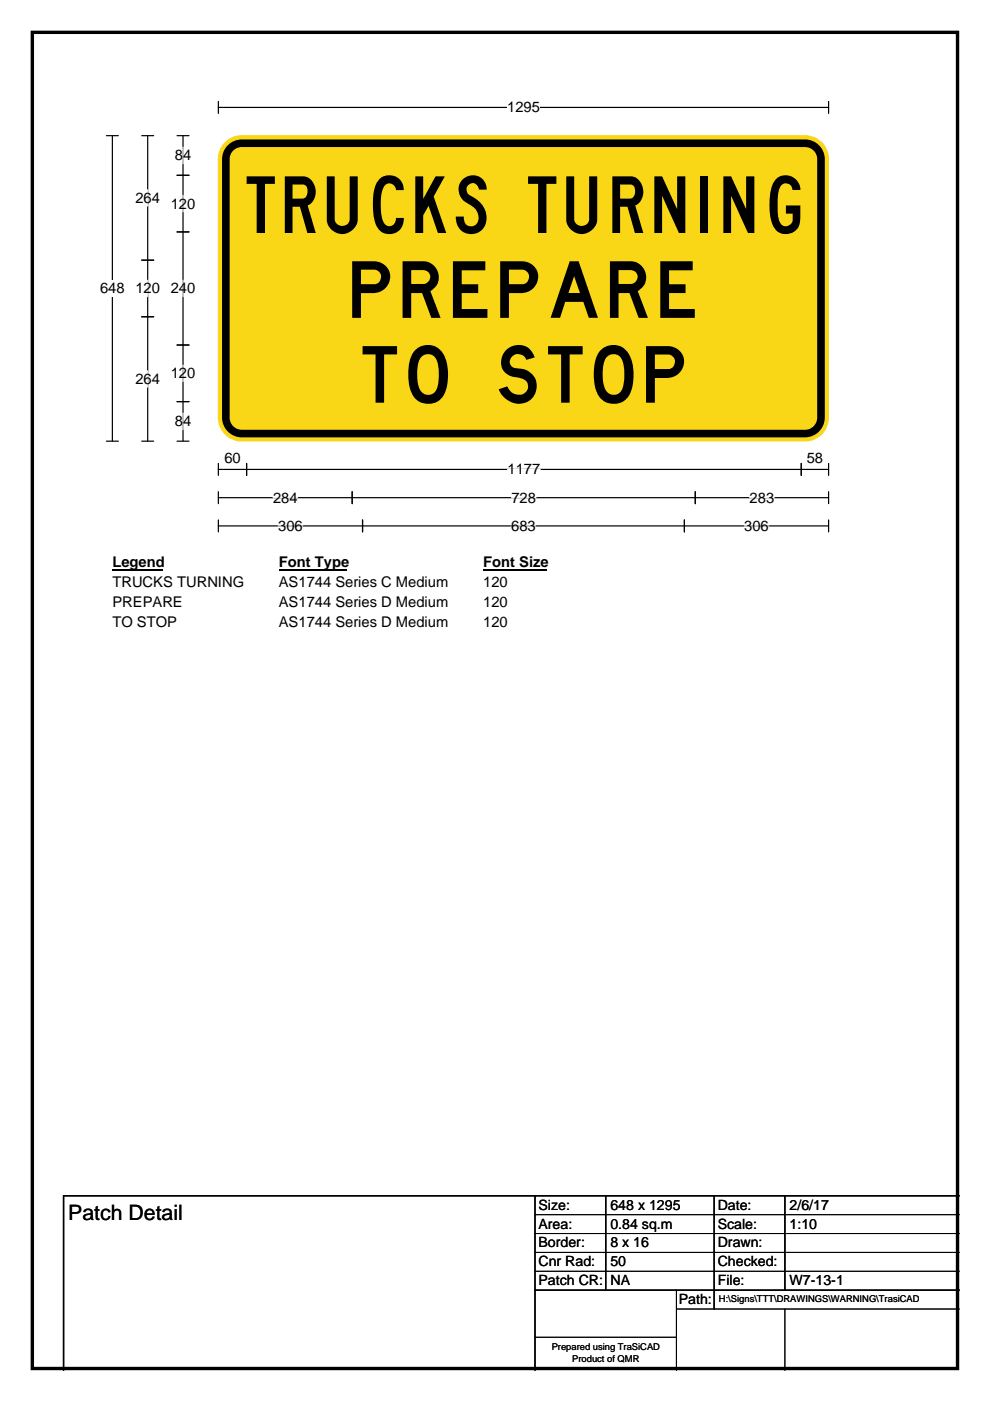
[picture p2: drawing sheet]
<svg xmlns="http://www.w3.org/2000/svg" width="210mm" height="297mm" viewBox="0 0 210 297" stroke-linecap="round" stroke-linejoin="round" font-family="sans-serif">
<path d="M6.9 6.9h196.2v283.3h-196.2z" fill="none" stroke="#000" stroke-width=".72"/>
<path d="M46.3 22.8h129.4M46.3 21.5v2.5M175.7 21.5v2.5" fill="none" stroke="#000" stroke-width=".25"/>
<path d="M107.6 21h6.9v3.5h-6.9z" fill="#fff"/>
<g fill="none" stroke="#000" stroke-width=".25">
<path d="M22.6 28.8h2.5M23.8 28.8v64.7M22.6 93.5h2.5M46.3 99.5h129.4M46.3 98.3v2.5M52.3 98.3v2.5M169.9 98.3v2.5M175.7 98.3v2.5M46.3 104.2v2.6M46.3 110.2v2.6M46.3 105.5h129.4M46.3 111.5h129.4"/>
<path d="M74.7 104.2v2.6M76.9 110.2v2.6M145.2 110.2v2.6M147.5 104.2v2.6M175.7 104.2v2.6M175.7 110.2v2.6"/>
</g>
<path d="M107.7 99.5h6.9M57.9 105.5h5.2M59 111.5h5.2M108.4 111.5h5.2M108.5 105.5h5.2M157.9 111.5h5.2M159 105.5h5.2" fill="none" stroke="#fff" stroke-width=".25"/>
<path d="M21.2 59.4h5.2v3.5h-5.2z" fill="#fff"/>
<path d="M30.1 28.8h2.5M31.3 28.8v64.7M37.5 28.8h2.6M37.5 37.2h2.6M38.8 28.8v64.7M30.1 55.2h2.5M37.5 49.2h2.6M30.1 67.2h2.5M37.5 73.2h2.6M30.1 93.5h2.5M37.5 93.5h2.6M37.5 85.2h2.6" fill="none" stroke="#000" stroke-width=".25"/>
<path d="M38.8 31.2v3.5M31.3 40.2v3.5M31.3 59.4v3.5M38.8 41.4v3.5M38.8 59.4v3.5M31.3 78.6v3.5M38.8 77.4v3.5M38.8 87.6v3.5" fill="none" stroke="#fff" stroke-width=".25"/>
<path d="M23.8 117.5h10.8v3.5h-10.8z" fill="#fff"/>
<path d="M23.8 120.8h10.8" fill="none" stroke="#000" stroke-width=".32"/>
<path d="M59.1 117.5h14.5v3.5h-14.5z" fill="#fff"/>
<path d="M59.1 120.8h14.5" fill="none" stroke="#000" stroke-width=".32"/>
<path d="M102.5 117.5h13.5v3.5h-13.5z" fill="#fff"/>
<path d="M102.5 120.8h13.5" fill="none" stroke="#000" stroke-width=".32"/>
<g fill="#fff">
<path d="M23.8 121.7h27.8v3.5h-27.8z"/>
<path d="M59.1 121.7h35.9v3.5h-35.9z"/>
<path d="M102.5 121.7h5.2v3.5h-5.2z"/>
<path d="M23.8 125.9h14.9v3.5h-14.9z"/>
<path d="M59.1 125.9h35.9v3.5h-35.9z"/>
<path d="M102.5 125.9h5.2v3.5h-5.2z"/>
<path d="M23.8 130.1h13.7v3.5h-13.7z"/>
<path d="M59.1 130.1h35.9v3.5h-35.9z"/>
<path d="M102.5 130.1h5.2v3.5h-5.2z"/>
</g>
<path d="M48.1 29.9a5 5 0 0 1 3.2-1.1h119.4a5 5 0 0 1 5 4.9v54.8a5 5 0 0 1-5 5h-119.4a5 5 0 0 1-5-5v-54.8a5 5 0 0 1 1.8-3.8z" fill-rule="evenodd" fill="#fad716" stroke="#fad716" stroke-width=".21"/>
<path d="M48.9 31.4a3.4 3.4 0 0 1 2.4-1h119.4a3.4 3.4 0 0 1 3.4 3.4v54.7a3.4 3.4 0 0 1-3.4 3.4h-119.4a3.4 3.4 0 0 1-3.4-3.4v-54.7a3.4 3.4 0 0 1 1-2.4z" fill="none" stroke="#000" stroke-width="1.6"/>
<path d="M113.5 253.5v37M128.5 253.5v20M151.5 253.5v24M166.5 253.5v20M203.5 253.5h-190v37M113.5 273.5h90" fill="none" stroke="#000" stroke-width=".3"/>
<path d="M113.5 257.5h90M113.5 261.5h90M113.5 265.5h90M113.5 269.5h90M143.5 273.5v17M143.5 277.5h60M166.5 277.5v13M113.5 283.5h30" fill="none" stroke="#000" stroke-width=".21"/>
<g font-size="12">
<text x="52.3" y="49.4">TRUCKS TURNING</text>
<text x="74.7" y="67.4">PREPARE</text>
<text x="76.9" y="85.4">TO STOP</text>
</g>
<text font-size="4.5" x="14.5" y="258.6">Patch Detail</text>
<g font-size="3.1">
<text x="107.6" y="23.8">1295</text>
<text x="37.1" y="34">84</text>
<text x="28.7" y="43">264</text>
<text x="36.2" y="44.2">120</text>
<text x="21.2" y="62.2">648</text>
<text x="28.7" y="62.2">120</text>
<text x="36.2" y="62.2">240</text>
<text x="28.7" y="81.4">264</text>
<text x="36.2" y="80.2">120</text>
<text x="37.1" y="90.4">84</text>
<text x="47.6" y="98.1">60</text>
<text x="107.7" y="100.6">1177</text>
<text x="171.1" y="98.1">58</text>
<text x="57.9" y="106.6">284</text>
<text x="108.5" y="106.6">728</text>
<text x="159" y="106.6">283</text>
<text x="59" y="112.6">306</text>
<text x="108.4" y="112.6">683</text>
<text x="157.9" y="112.6">306</text>
<text x="23.8" y="120.3">Legend</text>
<text x="23.8" y="124.5">TRUCKS TURNING</text>
<text x="59.1" y="120.3">Font Type</text>
<text x="59.1" y="124.5">AS1744 Series C Medium</text>
<text x="102.5" y="120.3">Font Size</text>
<text x="102.5" y="124.5">120</text>
<text x="23.8" y="128.7">PREPARE</text>
<text x="59.1" y="128.7">AS1744 Series D Medium</text>
<text x="102.5" y="128.7">120</text>
<text x="23.8" y="132.9">TO STOP</text>
<text x="59.1" y="132.9">AS1744 Series D Medium</text>
<text x="102.5" y="132.9">120</text>
</g>
<g font-size="3">
<text x="114.2" y="256.5">Size:</text>
<text x="129.5" y="256.5">648 x 1295</text>
<text x="152.2" y="256.5">Date:</text>
<text x="167.5" y="256.5">2/6/17</text>
<text x="114.2" y="260.5">Area:</text>
<text x="129.5" y="260.5">0.84 sq.m</text>
<text x="152.2" y="260.5">Scale:</text>
<text x="167.5" y="260.5">1:10</text>
<text x="114.2" y="264.5">Border:</text>
<text x="114.2" y="268.5">Cnr Rad:</text>
<text x="129.5" y="264.5">8 x 16</text>
<text x="129.5" y="268.5">50</text>
<text x="152.2" y="264.5">Drawn:</text>
<text x="152.2" y="268.5">Checked:</text>
<text x="114.2" y="272.5">Patch CR:</text>
<text x="129.5" y="272.5">NA</text>
<text x="152.2" y="272.5">File:</text>
<text x="167.5" y="272.5">W7-13-1</text>
<text x="144" y="276.5">Path:</text>
</g>
<g font-size="2">
<text x="152.5" y="276.1">H:\Signs\TTT\DRAWINGS\WARNING\TrasiCAD</text>
<text x="117" y="286.3">Prepared using TraSiCAD</text>
<text x="121.4" y="288.7">Product of QMR</text>
</g>
</svg>
